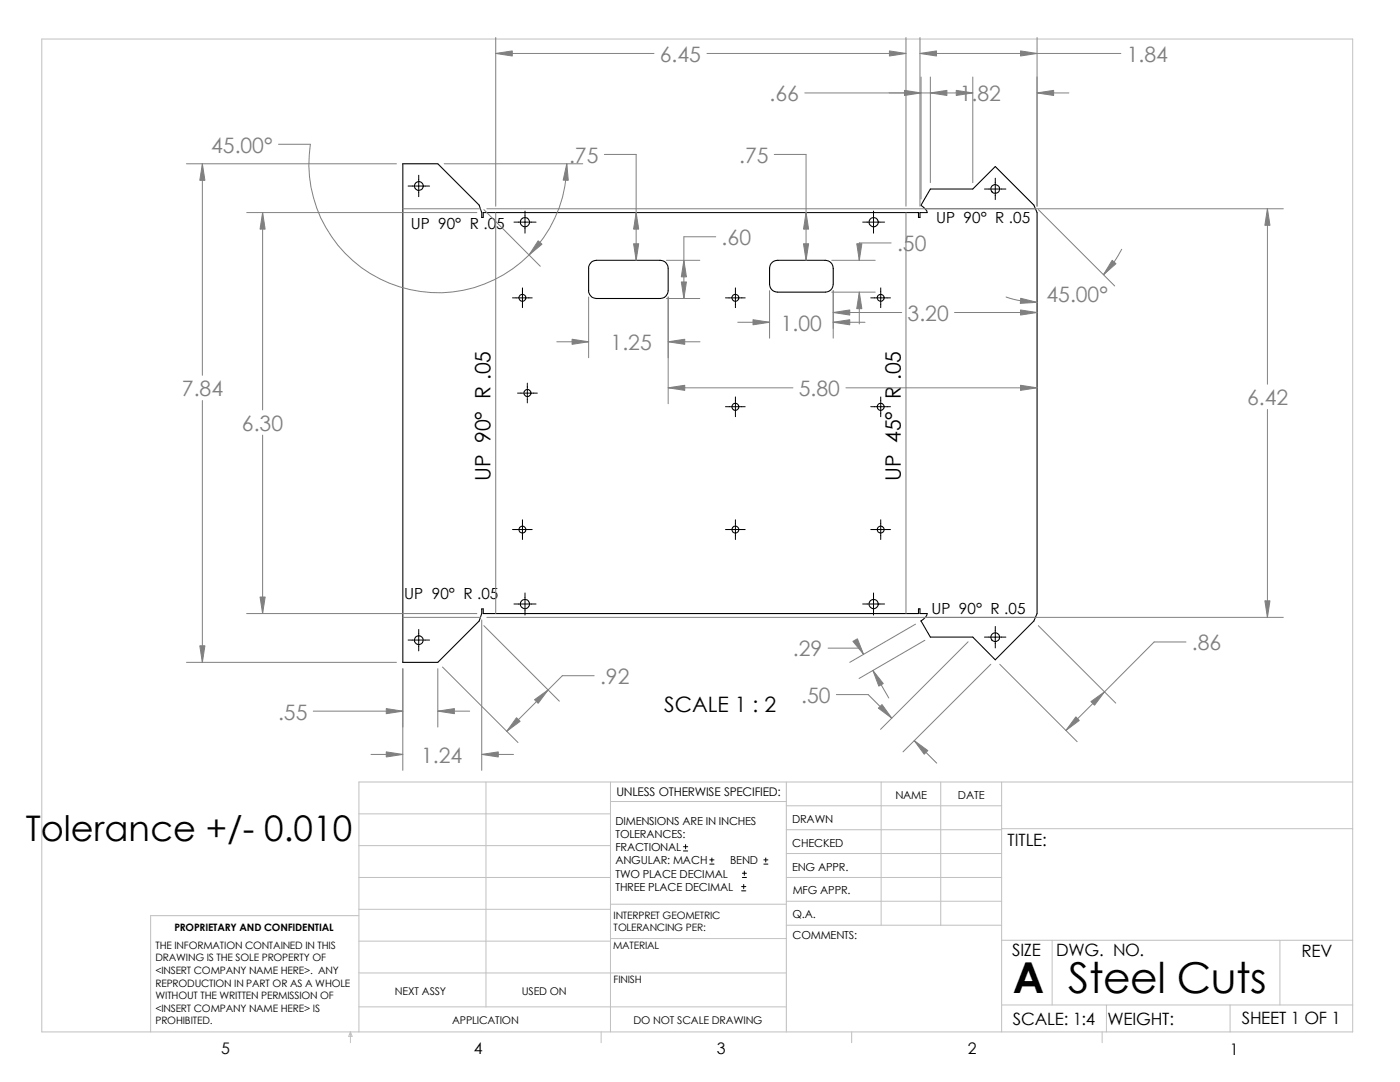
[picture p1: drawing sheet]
<svg xmlns="http://www.w3.org/2000/svg" width="279mm" height="216mm" viewBox="0 0 279 216" stroke-linecap="round" stroke-linejoin="round" font-family="sans-serif">
<g fill="none" stroke="#c0c0c0" stroke-width=".2">
<path d="M8.3 7.8h261.7v198.1h-261.7zM97 156v44.9M121.8 156v49.9M121.8 159.9h35.1M156.9 156v49.9M175.9 156v28.6M187.7 156v28.6M199.9 156v49.9M270 156h-198.4v49.9M71.6 162.4h50.2M71.6 175.1h50.2M71.6 168.7h50.2"/>
<path d="M156.9 179.8h43M156.9 175.1h43M156.9 170.3h43M156.9 165.6h43M156.9 160.8h43M199.9 165.4h70.1M71.6 182.7h-41.5v23.2M71.6 194.1h85.3M71.6 181.4h50.2M71.6 187.8h50.2M121.8 180.4h35.1M121.8 187.3h35.1"/>
<path d="M156.9 184.6h43M199.9 187.6h70.1M210 187.6v12.9M255.4 187.6v12.9M69.9 205.9l.4 .9h-.7zM69.9 205.9v2.2M71.6 200.9h85.3M120 205.9v2.2M170 205.9v2.2M199.9 200.5h70.1M220 205.9v2.2M220.8 200.5v5.4"/>
<path d="M245.5 200.5v5.4"/>
</g>
<g fill="none" stroke="#000" stroke-width=".21">
<path d="M117.9 52.4l.5-.3 .6-.2h12.7a1.59 1.59 0 0 1 1.7 1.7l-.1 4.4a1.59 1.59 0 0 1-1.6 1.6h-12.7a1.59 1.59 0 0 1-1.5-1.6v-4.8zM154.1 52.4l.5-.3 .6-.2h9.5a1.59 1.59 0 0 1 1.6 1.7v3.1a1.59 1.59 0 0 1-1.6 1.6h-9.5a1.59 1.59 0 0 1-1.6-1.6v-3.1l.1-.7zM183.8 41a2.44 2.44 0 0 1 1.2 1.4h-1.4v1h-.3v-1h-86.9v1h-.3v-1l-.5-1.5-8.2-8.2h-7v99.5h7l8.2-8.3 .5-1.5v-.9h.3v.9h86.9v-.9h.3v.9h1.4a2.23 2.23 0 0 1-1.2 1.5M183.8 40.9l1.9-3.2h8.4l4.5-4.5 7.7 7.7 .7 1.5v80l-.7 1.5-7.7 7.8-4.5-4.6h-8.4l-1.9-3.2M183.8 123.9h.1"/>
<circle cx="83.6" cy="37.1" r=".88"/>
<circle cx="198.6" cy="37.7" r=".86"/>
<circle cx="104.3" cy="59.4" r=".69"/>
<circle cx="104.8" cy="44.3" r=".93"/>
<circle cx="146.8" cy="59.4" r=".69"/>
<circle cx="174.3" cy="44.3" r=".92"/>
<circle cx="175.8" cy="59.4" r=".68"/>
<circle cx="105.3" cy="78.4" r=".7"/>
<circle cx="146.7" cy="81.2" r=".7"/>
<circle cx="175.7" cy="81.2" r=".7"/>
<circle cx="104.3" cy="105.7" r=".69"/>
<circle cx="146.7" cy="105.7" r=".7"/>
<circle cx="175.8" cy="105.7" r=".69"/>
<circle cx="83.6" cy="127.7" r=".87"/>
<circle cx="104.8" cy="120.5" r=".93"/>
<circle cx="174.3" cy="120.5" r=".92"/>
<circle cx="198.6" cy="127.1" r=".87"/>
</g>
<g fill="none" stroke="#000" stroke-width=".2">
<path d="M81.4 37.1h4.3M83.6 35v4.2M196.5 37.7h4.2M198.6 35.6v4.2M102.3 59.4h3.9M102.6 44.3h4.4M104.3 57.4v4M104.8 42.1v4.4M144.8 59.4h3.9M146.8 57.4v4M172.2 44.3h4.3M173.8 59.4h3.9"/>
<path d="M174.3 42.1v4.4M175.8 57.4v4M103.3 78.4h3.9M105.2 76.5v3.9M146.8 79.2v3.9M175.8 79.2v3.9M144.8 81.2h3.9M173.8 81.2h3.9M102.3 105.7h3.9M104.3 103.7v4M104.8 118.3v4.4M144.8 105.7h3.9"/>
<path d="M146.8 103.7v4M173.8 105.7h3.9M174.3 118.3v4.4M175.8 103.7v4M81.4 127.7h4.3M83.6 125.6v4.3M102.6 120.5h4.4M172.2 120.5h4.3M196.5 127.1h4.2M198.6 125v4.3M136.4 169.8h.8M136.4 169h.8"/>
<path d="M136.8 168.5v.9M141.6 172.4h.9M141.6 171.6h.9M142.1 171.2v.8M148 177.8h.8M148 176.9h.8M148.2 175.1h.8M148.2 174.2h.8M148.4 176.5v.8M148.5 173.8v.9M152.4 172.4h.8M152.4 171.6h.8"/>
<path d="M152.8 171.2v.8"/>
</g>
<g fill="none" stroke="#808080" stroke-width=".2">
<path d="M98.9 7.5v33.6M98.9 10.7h31.6M141.1 10.7h39.7M160.6 18.5h33.5M180.8 7.5v33.6M183.6 10.7h40.1M183.6 7.5v33.6M183.8 15.4v24.3M185.7 15.4v21M194.1 15.4v21M207 7.5v33.6M207 18.5h6.3"/>
<path d="M37.2 32.7h41.9M40.4 32.7v42.2M55.6 28.8h6.3a25.7 25.7 0 0 0 23.5 29.5 25.7 25.7 0 0 0 27.7-25.6M88.6 32.7h27.7M120.6 30.8h6.4v21.1M154.5 30.8h6.4v21.1M49.2 42.4h46M52.4 42.4v39.4M80.4 41.7h15.5M96.6 41.8l11.2 11.3M97.2 41.7h158.9M98.9 42.4v80"/>
<path d="M117.5 59.3v12.1M133 51.9h6.7M133 59.6h6.7M133.3 59.3v21.3M142.8 47.2h-6.3v12.4M153.6 58v9.5M166 51.9h8.7M166 58.3h8.7M166.3 58v9.5M171.5 58.3v6.3M177.8 48.5h-6.3v3.4M180.8 42.4v80"/>
<path d="M200.8 59.3a20.9 20.9 0 0 0 6.2 1M207.2 41.8l15.3 15.3M223.9 49.7a20 20 0 0 1-3.7 5.1M252.9 41.7v35M40.4 79.9v52.3M111.1 68.2h6.4M133.3 77.4h24.9M133.3 68.2h6.4M147.2 64.3h6.4M166.3 62.4h13.7M166.3 64.3h6.3M168.8 77.4h38.2"/>
<path d="M190.5 62.4h16.5M52.4 86.8v35.6M252.9 81.7v41.5M37.2 132.2h41.9M49.2 122.4h46M80.4 133.4v20.3M80.4 123.2h15.5M87.4 133.4v11.7M88.3 133.1l15.1 15.1M96.1 123.7v30M96.6 124.8l15 15.1M97.2 123.2h158.9"/>
<path d="M118.6 134.8h-6.4l-11.1 11.1M165.3 129.3h6.3l.7 1.3M166.9 138.6h6.4l4.7 4.7M174.2 133.8l3.2 5.5M182.7 124.5l-13.1 7.7M184.6 127.8l-13.2 7.6M193.2 128.1l-17.5 17.4M197.7 132.5l-17.5 17.5M199.5 132.5l15.5 15.5M207.2 124.8l15.5 15.5M236.7 128.1h-6.4l-17.6 17.7M62.5 141.9h17.9"/>
<path d="M74 150.5h6.4M87.4 141.9h6.3M96.1 150.5h6.4M182.5 147.8l4.4 4.5"/>
</g>
<g fill="#808080" stroke="#808080" stroke-width=".2">
<path d="M77.1 141.4l3.3 .5-3.3 .5z"/>
<path d="M87.4 141.9l3.3-.5v1z"/>
<path d="M177.5 10.2l3.3 .5-3.3 .5z"/>
<path d="M98.9 10.7l3.3-.5v1z"/>
<path d="M51.9 119.1h1l-.5 3.3z"/>
<path d="M52.4 42.4l.5 3.3h-1z"/>
<path d="M203.7 59.5l3.3 .8-3.4 .2z"/>
<path d="M222 51.9l.7 .7-2.5 2.2z"/>
<path d="M203.7 10.2l3.3 .5-3.3 .5z"/>
<path d="M183.6 10.7l3.3-.5v1z"/>
<path d="M252.9 41.7l.5 3.3h-1z"/>
<path d="M252.4 119.9h1l-.5 3.3z"/>
<path d="M180.5 18l3.3 .5-3.3 .5z"/>
<path d="M207 18.5l3.3-.5v1z"/>
<path d="M127 42.4l.5 3.3h-1.1z"/>
<path d="M126.4 48.6h1.1l-.5 3.3z"/>
<path d="M175.3 141.3l.7-.7 2 2.7z"/>
<path d="M182.5 147.8l2.7 2-.8 .7z"/>
<path d="M190.8 18l3.3 .5-3.3 .5z"/>
<path d="M185.7 18.5l3.3-.5v1z"/>
<path d="M217.7 140l2.7-2-2 2.7z"/>
<path d="M214.7 143l.7 .8-2.7 2z"/>
<path d="M170.2 128l.9-.5 1.2 3.1z"/>
<path d="M174.2 133.8l2.1 2.6-.9 .5z"/>
<path d="M103.1 143.2l.7 .7-2.7 2z"/>
<path d="M106.7 139.6l2.7-1.9-2 2.6z"/>
<path d="M40.4 32.7l.5 3.3h-1z"/>
<path d="M39.9 128.9h1l-.5 3.3z"/>
<path d="M96.1 150.5l3.3-.5v1z"/>
<path d="M77.1 150l3.3 .5-3.3 .5z"/>
<path d="M203.7 76.9l3.3 .5-3.3 .5z"/>
<path d="M133.3 77.4l3.4-.5v1z"/>
<path d="M107.4 48l.8 .7-2.6 2.2z"/>
<path d="M113.1 32.7l.3 3.3-1-.1z"/>
<path d="M166.3 62.4l3.3-.6v1.1z"/>
<path d="M203.7 61.8l3.3 .6-3.3 .5z"/>
<path d="M136.5 51.9l.5 3.3h-1z"/>
<path d="M136 56.3h1l-.5 3.3z"/>
<path d="M133.3 68.2l3.4-.5v1z"/>
<path d="M114.2 67.7l3.3 .5-3.3 .5z"/>
<path d="M166.3 64.3l3.3-.5v1z"/>
<path d="M150.3 63.8l3.3 .5-3.3 .5z"/>
<path d="M160.4 48.6h1l-.5 3.3z"/>
<path d="M160.9 42.4l.5 3.3h-1z"/>
<path d="M171.5 58.3l.5 3.3h-1z"/>
<path d="M171 48.6h1l-.5 3.3z"/>
</g>
<g font-size="8.5">
<text x="202.1" y="198.2">A</text>
<text x="213.2" y="198.1">Steel Cuts</text>
</g>
<text font-size="7" x="5.1" y="167.9">Tolerance +/- 0.010</text>
<g font-size="4.2" fill="#808080">
<text x="131.7" y="12.4">6.45</text>
<text x="224.9" y="12.4">1.84</text>
<text x="153.6" y="20.2">.66</text>
<text x="191.5" y="20.2">1.82</text>
<text x="42.2" y="30.4">45.00°</text>
<text x="113.6" y="32.5">.75</text>
<text x="147.5" y="32.5">.75</text>
<text x="144" y="48.9">.60</text>
<text x="179" y="50.2">.50</text>
<text x="155.8" y="66">1.00</text>
<text x="181.1" y="64">3.20</text>
<text x="208.9" y="60.2">45.00°</text>
<text x="121.9" y="69.8">1.25</text>
<text x="36.3" y="79.1">7.84</text>
<text x="159.4" y="79.1">5.80</text>
<text x="248.9" y="80.9">6.42</text>
<text x="48.3" y="86">6.30</text>
<text x="158.2" y="131">.29</text>
<text x="237.9" y="129.8">.86</text>
<text x="119.7" y="136.5">.92</text>
<text x="55.5" y="143.6">.55</text>
<text x="159.9" y="140.3">.50</text>
<text x="84" y="152.2">1.24</text>
</g>
<g font-size="4.2">
<text x="97.9" y="96" transform="rotate(-90 97.9 96)">UP 90° R .05</text>
<text x="179.8" y="96" transform="rotate(-90 179.8 96)">UP 45° R .05</text>
<text x="132.5" y="142">SCALE 1 : 2</text>
</g>
<g font-size="3.4">
<text x="201.1" y="168.8">TITLE:</text>
<text x="202" y="190.8">SIZE</text>
<text x="210.8" y="190.8">DWG. NO.</text>
<text x="259.8" y="191">REV</text>
<text x="202.1" y="204.4">SCALE: 1:4</text>
<text x="221" y="204.5">WEIGHT:</text>
<text x="247.8" y="204.4">SHEET 1 OF 1</text>
</g>
<g font-size="3.2">
<text x="44.2" y="210.4">5</text>
<text x="94.6" y="210.3">4</text>
<text x="143" y="210.4">3</text>
<text x="193.2" y="210.4">2</text>
<text x="245.4" y="210.6">1</text>
</g>
<g font-size="3.1">
<text x="82" y="45.8">UP 90° R .05</text>
<text x="186.8" y="44.4">UP 90° R .05</text>
<text x="80.7" y="119.6">UP 90° R .05</text>
<text x="185.9" y="122.6">UP 90° R .05</text>
</g>
<text font-size="2.4" x="123" y="158.9">UNLESS OTHERWISE SPECIFIED:</text>
<g font-size="2.2">
<text x="178.7" y="159.4">NAME</text>
<text x="191.2" y="159.4">DATE</text>
<text x="122.8" y="164.5">DIMENSIONS ARE IN INCHES</text>
<text x="122.8" y="167.2">TOLERANCES:</text>
<text x="158.1" y="164.2">DRAWN</text>
<text x="122.8" y="169.8">FRACTIONAL</text>
<text x="122.8" y="172.5">ANGULAR: MACH</text>
<text x="145.7" y="172.5">BEND</text>
<text x="158.1" y="173.7">ENG APPR.</text>
<text x="158.1" y="169.1">CHECKED</text>
<text x="122.8" y="177.8">THREE PLACE DECIMAL</text>
<text x="122.8" y="175.1">TWO PLACE DECIMAL</text>
<text x="158.2" y="178.5">MFG APPR.</text>
<text x="158.2" y="183.2">Q.A.</text>
<text x="158.2" y="187.4">COMMENTS:</text>
</g>
<g font-size="2.1">
<text x="78.8" y="198.5">NEXT ASSY</text>
<text x="104.1" y="198.5">USED ON</text>
<text x="90.2" y="204.3">APPLICATION</text>
<text x="126.4" y="204.3">DO NOT SCALE DRAWING</text>
</g>
<g font-size="2">
<text x="34.8" y="185.7">PROPRIETARY AND CONFIDENTIAL</text>
<text x="122.5" y="183.3">INTERPRET GEOMETRIC</text>
<text x="122.5" y="185.8">TOLERANCING PER:</text>
<text x="31" y="189.3">THE INFORMATION CONTAINED IN THIS</text>
<text x="31" y="191.8">DRAWING IS THE SOLE PROPERTY OF</text>
<text x="122.3" y="189.4">MATERIAL</text>
<text x="31" y="194.3">&lt;INSERT COMPANY NAME HERE&gt;. ANY</text>
<text x="31" y="196.8">REPRODUCTION IN PART OR AS A WHOLE</text>
<text x="122.4" y="196.2">FINISH</text>
<text x="31" y="199.3">WITHOUT THE WRITTEN PERMISSION OF</text>
<text x="31" y="201.9">&lt;INSERT COMPANY NAME HERE&gt; IS</text>
<text x="31" y="204.4">PROHIBITED.</text>
</g>
</svg>
